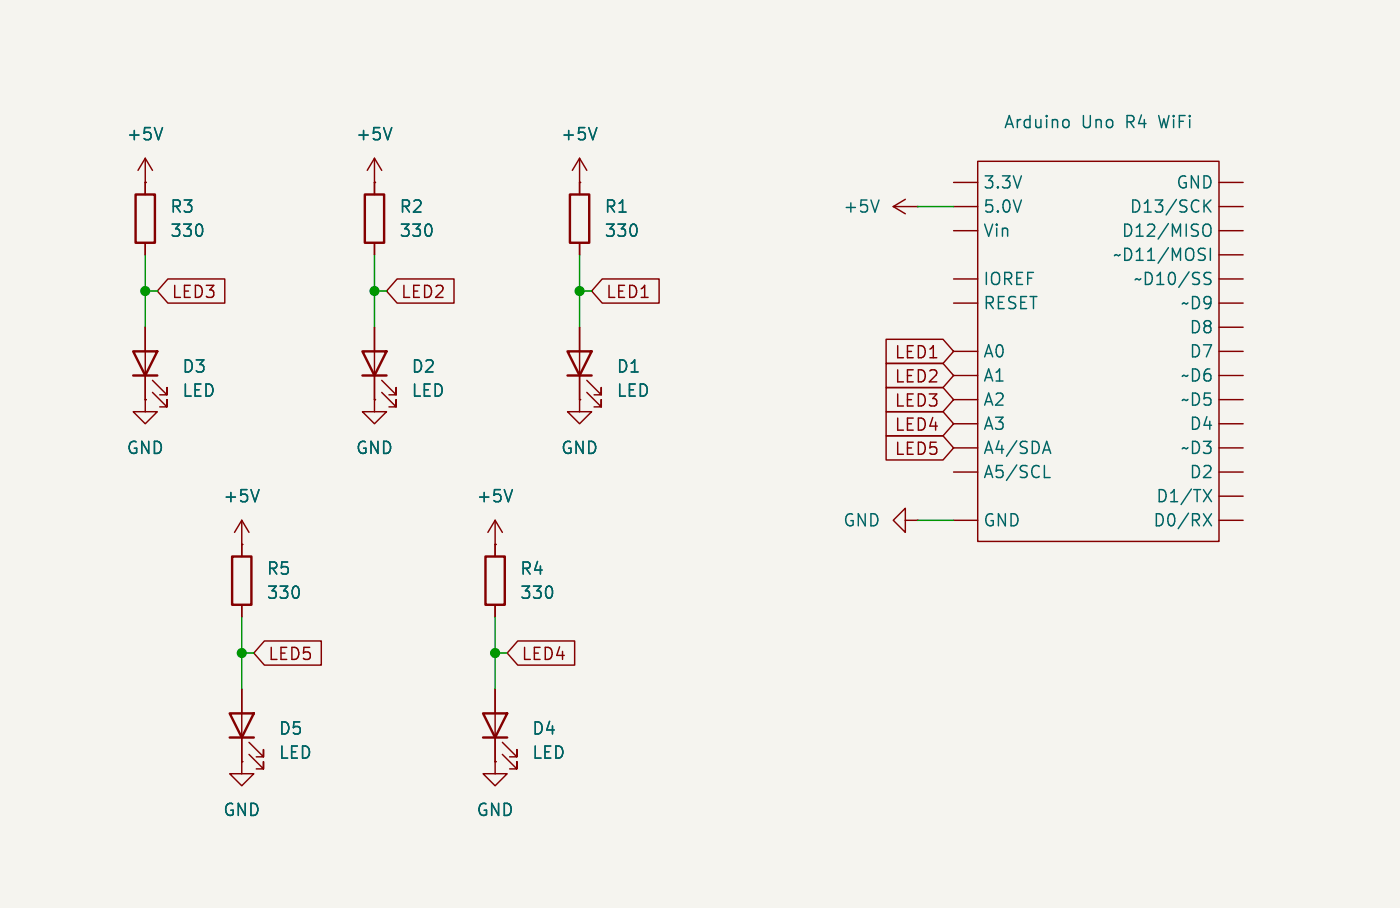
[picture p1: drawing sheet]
<svg xmlns="http://www.w3.org/2000/svg" width="147mm" height="96mm" viewBox="0 0 147 96" stroke-linecap="round" stroke-linejoin="round" font-family="sans-serif">
<path d="M-.1 -.1h147.5v95.7h-147.5z" fill="#f5f4ef" stroke="#f5f4ef" stroke-width=".11"/>
<g fill="none" stroke="#840000" stroke-width=".15">
<path d="M15.3 19.2h.1M15.3 16.7l-.8 1.2M15.3 16.7l.8 1.2M15.3 16.7v3.8M39.4 19.2h.1M39.4 16.7v3.8M39.4 16.7l-.7 1.2M39.4 16.7l.8 1.2M61 19.2h.1M61 16.7v3.8M61 16.7l-.8 1.2M61 16.7l.8 1.2"/>
<path d="M100.4 19.2h2.5M102.9 17h25.4v40h-25.4zM128.3 19.2h2.6M15.3 25.5v1.3M15.3 34.4v7.7M17.7 29.4h6v2.5h-6l-1.1-1.3zM39.4 25.5v1.3M39.4 34.4v7.7M41.8 29.4h6v2.5h-6l-1.1-1.3zM61 25.5v1.3M61 34.4v7.7M63.4 29.4h6v2.5h-6l-1.1-1.3z"/>
<path d="M93.3 35.7h6l1.1 1.3-1.1 1.2h-6zM93.3 38.2h6l1.1 1.3-1.1 1.3h-6zM94 21.7h2.6M94 21.7l1.3 .8M95.3 21l-1.3 .7M96.6 21.7h.1M100.4 21.7h2.5M100.4 24.3h2.5M100.4 29.4h2.5M100.4 31.9h2.5M100.4 37h2.5M100.4 39.5h2.5"/>
<path d="M128.3 21.7h2.6M128.3 24.3h2.6M128.3 29.4h2.6M128.3 31.9h2.6M128.3 37h2.6M128.3 26.8h2.6M128.3 34.4h2.6M128.3 39.5h2.6M15.3 42.1v1.2h1.3l-1.3 1.3-1.3-1.3h1.3M15.3 42.1h.1M16.1 41.3l1.5 1.5v-.7v.7h-.8M16.1 40l1.5 1.6v-.8v.8h-.8"/>
<path d="M25.4 57.3h.1M25.4 54.8l-.7 1.2M25.4 54.8l.8 1.2M25.4 54.8v3.8M39.4 42.1v1.2h1.3l-1.3 1.3-1.3-1.3h1.3M39.4 42.1h.1M40.2 41.3l1.5 1.5v-.7v.7h-.8M40.2 40l1.5 1.6v-.8v.8h-.8M52.1 57.3h.1M52.1 54.8v3.8M52.1 54.8l-.7 1.2M52.1 54.8l.8 1.2"/>
<path d="M61 42.1v1.2h1.3l-1.3 1.3-1.3-1.3h1.3M61 42.1h.1M61.8 41.3l1.5 1.5v-.7v.7h-.8M61.8 40l1.5 1.6v-.8v.8h-.8M93.3 43.3h6l1.1 1.3-1.1 1.3h-6zM93.3 40.8h6l1.1 1.3-1.1 1.2h-6zM93.3 45.9h6l1.1 1.2-1.1 1.3h-6zM95.3 54.8v-1.3l-1.3 1.3 1.3 1.2v-1.2h1.3M96.6 54.8h.1M100.4 44.6h2.5M100.4 47.1h2.5M100.4 54.8h2.5"/>
<path d="M100.4 42.1h2.5M100.4 49.7h2.5M128.3 44.6h2.6M128.3 47.1h2.6M128.3 54.8h2.6M128.3 42.1h2.6M128.3 49.7h2.6M128.3 52.2h2.6M25.4 63.6v1.3M25.4 72.5v7.7M26.2 79.4l1.5 1.5v-.7v.7h-.7M26.2 78.1l1.5 1.6v-.8v.8h-.7"/>
<path d="M27.8 67.5h6v2.5h-6l-1.1-1.3zM52.1 63.6v1.3M52.1 72.5v7.7M52.9 79.4l1.5 1.5v-.7v.7h-.8M52.9 78.1l1.5 1.6v-.8v.8h-.8M54.5 67.5h6v2.5h-6l-1.1-1.3zM25.4 80.2v1.2h1.3l-1.3 1.3-1.2-1.3h1.2M25.4 80.2h.1M52.1 80.2v1.2h1.3l-1.3 1.3-1.3-1.3h1.3M52.1 80.2h.1"/>
</g>
<g fill="none" stroke="#006464" stroke-width=".15">
<path d="M17.1 13.4l-.4 1.3M41.2 13.4l-.4 1.3M62.8 13.4l-.4 1.3M112.1 12.6a.34 .34 0 0 1 .4 .2v.4a.34 .34 0 0 1-.4 .2M92.5 21l-.4 1.3M126.7 23.8a.43 .43 0 0 1 .5-.2 .43 .43 0 0 1 .3 .4v.4a.43 .43 0 0 1-.3 .5 .43 .43 0 0 1-.5-.2M126.7 26.1l.2 .1M126.8 26.9l.1 .1-.1 .3M126.9 29.2l.1 .1a.46 .46 0 0 1 .5 .3l-.2 .3h-.4M126.9 28.7h.1h.5M126.9 21.6l.6 .7M127.4 26.1v1.3"/>
<path d="M127.5 21l-.8 .8M27.3 51.5l-.5 1.3M53.9 51.5l-.4 1.3M109.9 47.4h.6M109.9 50.3h.6M110.2 46.4l.4 1.3M126.7 51.5l.8 1.3M126.7 54.1l.8 1.2M127.5 51.5l-.8 1.3M127.5 54.1l-.8 1.2"/>
</g>
<g fill="none" stroke="#840000" stroke-width=".25">
<path d="M14 37h2.6l-1.3 2.5zM14 39.5h2.6M14.3 20.5h2v5h-2zM38.1 37h2.6l-1.3 2.5zM38.1 39.5h2.6M38.4 20.5h2v5h-2zM59.7 37h2.6l-1.3 2.5zM59.7 39.5h2.6M60 20.5h2v5h-2zM24.4 58.6h2.1v5h-2.1zM51.1 58.6h2v5h-2zM24.2 75.1h2.5l-1.3 2.5z"/>
<path d="M24.2 77.6h2.5M50.8 75.1h2.6l-1.3 2.5zM50.8 77.6h2.6"/>
</g>
<path d="M15.3 30.6h1.3M15.3 26.8v7.6M39.4 30.6h1.3M39.4 26.8v7.6M61 26.8v7.6M61 30.6h1.3M96.6 21.7h3.8M96.6 54.8h3.8M25.4 68.7h1.3M25.4 64.9v7.6M52.1 68.7h1.3M52.1 64.9v7.6" fill="none" stroke="#009600" stroke-width=".15"/>
<g fill="#009600" stroke="#009600" stroke-width=".15">
<circle cx="15.3" cy="30.6" r=".46"/>
<circle cx="52.1" cy="68.7" r=".46"/>
<circle cx="25.4" cy="68.7" r=".46"/>
<circle cx="39.4" cy="30.6" r=".46"/>
<circle cx="61" cy="30.6" r=".46"/>
</g>
<g font-size="1.8" fill="#006464">
<text x="13.3" y="15">+5V</text>
<text x="37.4" y="15">+5V</text>
<text x="59" y="15">+5V</text>
<text x="105.6" y="13.7">Arduino</text>
<text x="113.8" y="13.7">Uno</text>
<text x="118.6" y="13.7">R4</text>
<text x="122.3" y="13.7">WiFi</text>
<text x="17.8" y="22.6">R3</text>
<text x="42" y="22.6">R2</text>
<text x="63.6" y="22.6">R1</text>
<text x="88.7" y="22.6">+5V</text>
<text x="103.4" y="20.1">3.3V</text>
<text x="103.4" y="22.6">5.0V</text>
<text x="118.8" y="22.6">D13/SCK</text>
<text x="123.7" y="20.1">GND</text>
<text x="17.8" y="25.1">330</text>
<text x="42" y="25.1">330</text>
<text x="63.6" y="25.1">330</text>
<text x="103.4" y="25.1">Vin</text>
<text x="117.1" y="27.7">~D11/MOSI</text>
<text x="118" y="25.1">D12/MISO</text>
<text x="103.4" y="30.2">IOREF</text>
<text x="103.4" y="32.8">RESET</text>
<text x="119.3" y="30.2">~D10/SS</text>
<text x="124.2" y="32.8">~D9</text>
<text x="125.1" y="35.3">D8</text>
<text x="19.1" y="39.4">D3</text>
<text x="19.1" y="42">LED</text>
<text x="43.2" y="39.4">D2</text>
<text x="43.2" y="42">LED</text>
<text x="64.8" y="39.4">D1</text>
<text x="64.8" y="42">LED</text>
<text x="103.4" y="37.8">A0</text>
<text x="103.4" y="40.4">A1</text>
<text x="124.2" y="40.4">~D6</text>
<text x="125.1" y="37.8">D7</text>
<text x="103.4" y="45.5">A3</text>
<text x="103.4" y="42.9">A2</text>
<text x="124.2" y="42.9">~D5</text>
<text x="125.1" y="45.5">D4</text>
<text x="13.3" y="48">GND</text>
<text x="23.4" y="53.1">+5V</text>
<text x="37.4" y="48">GND</text>
<text x="50.1" y="53.1">+5V</text>
<text x="59" y="48">GND</text>
<text x="103.4" y="48">A4/SDA</text>
<text x="103.4" y="50.5">A5/SCL</text>
<text x="121.6" y="53.1">D1/TX</text>
<text x="124.2" y="48">~D3</text>
<text x="125.1" y="50.5">D2</text>
<text x="88.7" y="55.6">GND</text>
<text x="103.4" y="55.6">GND</text>
<text x="121.3" y="55.6">D0/RX</text>
<text x="28" y="60.7">R5</text>
<text x="28" y="63.2">330</text>
<text x="54.7" y="60.7">R4</text>
<text x="54.7" y="63.2">330</text>
<text x="29.3" y="77.5">D5</text>
<text x="55.9" y="77.5">D4</text>
<text x="29.3" y="80.1">LED</text>
<text x="55.9" y="80.1">LED</text>
<text x="23.4" y="86.1">GND</text>
<text x="50.1" y="86.1">GND</text>
</g>
<g font-size="1.8" fill="#840000">
<text x="18" y="31.6">LED3</text>
<text x="42.1" y="31.6">LED2</text>
<text x="63.7" y="31.6">LED1</text>
<text x="94.1" y="37.9">LED1</text>
<text x="94.1" y="40.5">LED2</text>
<text x="94.1" y="45.6">LED4</text>
<text x="94.1" y="43">LED3</text>
<text x="94.1" y="48.1">LED5</text>
<text x="28.1" y="69.7">LED5</text>
<text x="54.8" y="69.7">LED4</text>
</g>
</svg>
